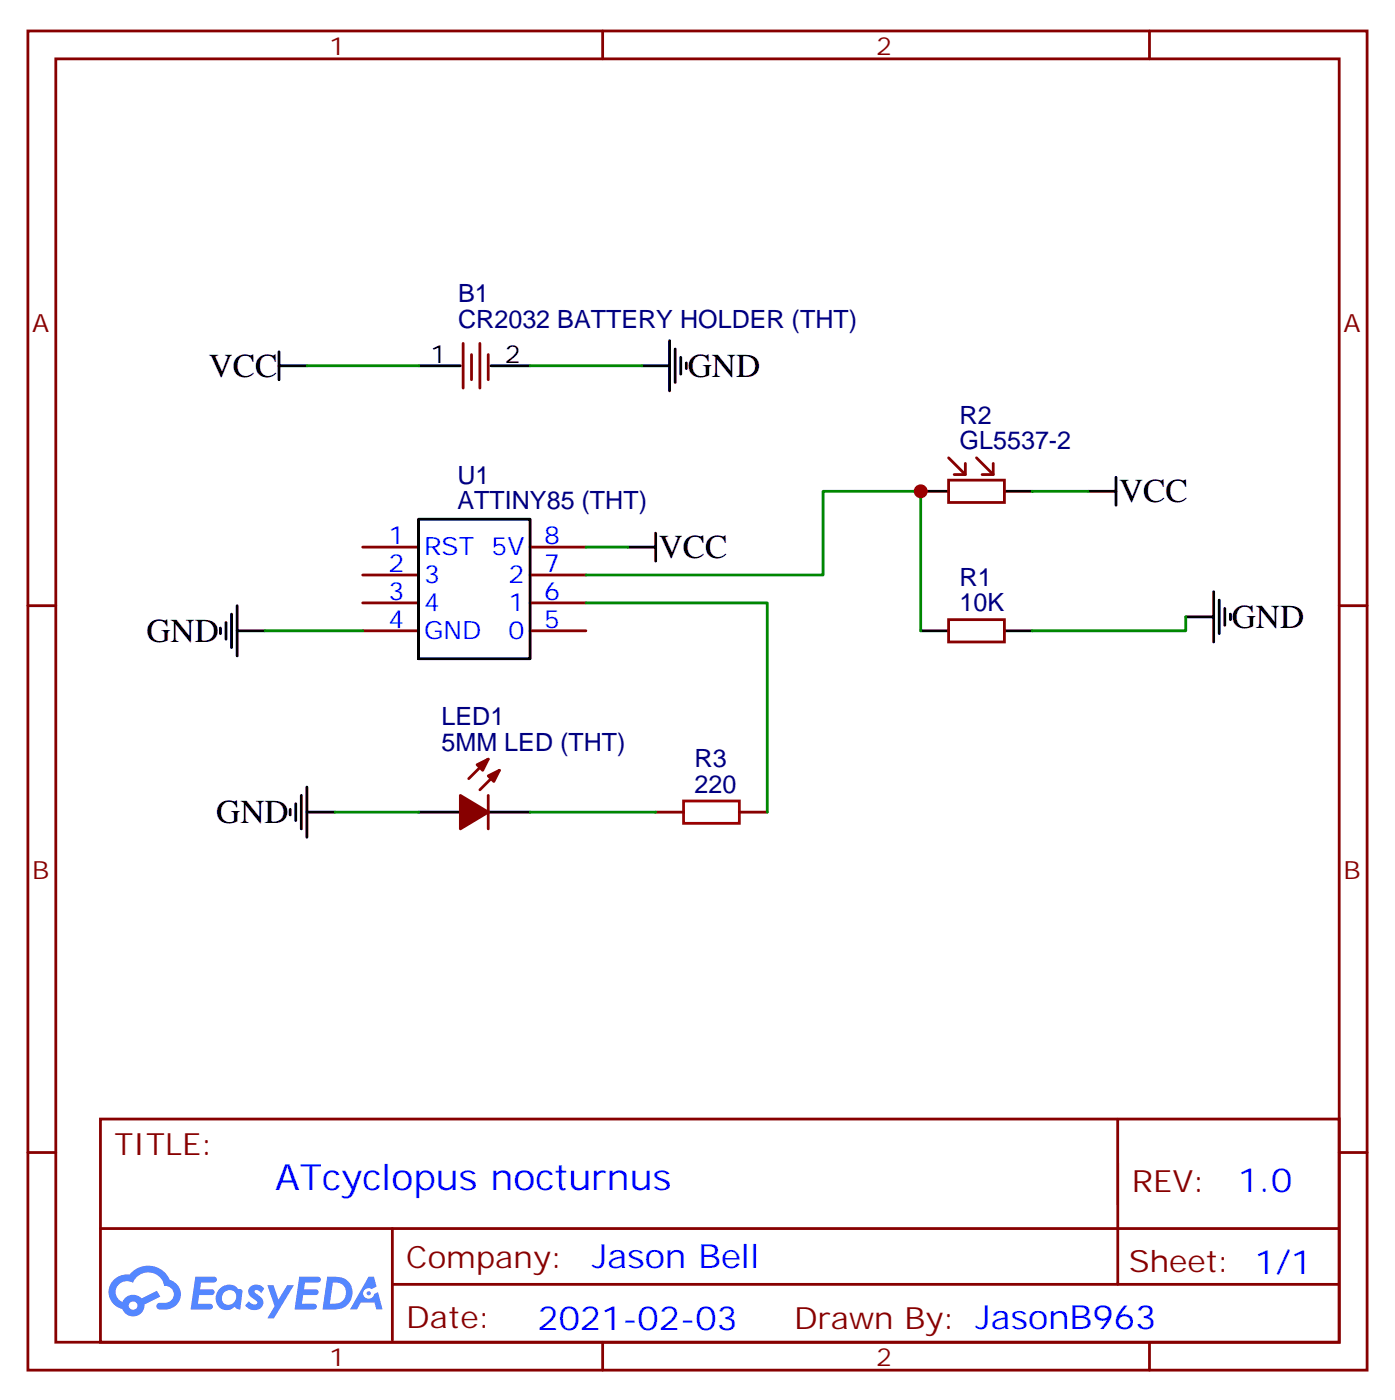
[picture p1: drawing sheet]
<svg xmlns="http://www.w3.org/2000/svg" width="176mm" height="177mm" viewBox="0 0 176 177" stroke-linecap="round" stroke-linejoin="round" font-family="sans-serif">
<g fill="none" stroke="#870000" stroke-width=".35">
<path d="M3.5 3.9h169.4v169.3h-169.4zM7.1 7.4h162.2v162.3h-162.2zM76.2 3.9v3.5M145.3 3.9v3.5M3.5 76.6h3.6M169.3 76.6h3.6M3.5 145.7h3.6M12.7 141.5h156.6v28.2h-156.6zM12.7 155.3h156.5M49.6 155.3v14.2M141.3 141.5v20.9M169.3 145.7h3.6"/>
<path d="M49.6 162.4h119.6M76.2 169.7v3.5M145.3 169.7v3.5"/>
</g>
<g fill="#5487ff">
<path d="M31.7 162.7a1.22 1.22 0 0 1 1.7 .2l-.4 .6-.4-.4-.4 .1v.2a2.96 2.96 0 0 1 1.1 1.1 1.14 1.14 0 0 1-.7 1.1 1.14 1.14 0 0 1-1.2-.2l-.4-.3 .5-.6a.66 .66 0 0 0 1 .3v-.2a2.71 2.71 0 0 1-1.1-1.1 .78 .78 0 0 1 .3-.8z"/>
<path d="M24.7 161.4h1.5a1.22 1.22 0 0 1 1.2 .2 .37 .37 0 0 1-.4 .6h-1.6l-.1 .8h1.5a.37 .37 0 0 1 .3 .4 .37 .37 0 0 1-.3 .4h-1.6l-.2 1.1h.8a1.15 1.15 0 0 1 1.1 .1 .36 .36 0 0 1-.3 .6h-2.5z"/>
<path d="M37.8 161.4h1.6a1.23 1.23 0 0 1 1.1 .2 .37 .37 0 0 1-.3 .6h-1.6l-.2 .8h1.6a.37 .37 0 0 1 .3 .4 .37 .37 0 0 1-.4 .4h-1.6l-.1 1.1h.7a1.15 1.15 0 0 1 1.1 .1 .36 .36 0 0 1-.3 .6h-2.5z"/>
<path d="M46.6 161.4h.7l.3 1.3-.6 .3a.69 .69 0 0 0-1 .3 .69 .69 0 0 0 .4 .9 .69 .69 0 0 0 .9-.6l.5-.2 .6 2.2h-.8l-.3-.9h-1.7l-.5 .9h-.8z"/>
<path d="M33.8 162.5h.8l.6 1.8 1.1-1.8h.9l-2.6 4.2h-.8l.9-1.5z"/>
<path d="M41.4 161.4l-.6 4.2a5.9 5.9 0 0 0 2.7-.3 2.09 2.09 0 0 0 1-2.5 2.09 2.09 0 0 0-2.4-1.4zM42.1 162.2a1.36 1.36 0 0 1 1.7 1.2 1.36 1.36 0 0 1-1.4 1.4l-.7 .1z"/>
<path d="M27.7 163.1a1.5 1.5 0 0 0-.3 1.8 1.5 1.5 0 0 0 1.8 .7l.4-.3 .4 .2 .4 .1 .3-2.3-.2-.3h-.1a.53 .53 0 0 1-.6-.3 1.63 1.63 0 0 0-2.1 .4zM28.3 163.4a.89 .89 0 0 1 1.4 0 .89 .89 0 0 1-.2 1.4 .89 .89 0 0 1-1.3-.1 .89 .89 0 0 1 .1-1.3z"/>
<path d="M14.4 161.8a2.18 2.18 0 0 0 1.1 3.7 1.44 1.44 0 0 0 1.6 .9 1.44 1.44 0 0 0 1.2-1.4l2-1.1-.5-.7-1.9 1a1.47 1.47 0 0 0-2.4 .4 1.39 1.39 0 0 1-.7-1.9 1.39 1.39 0 0 1 2-.5 2.08 2.08 0 0 1 2.2-1.3 2.08 2.08 0 0 1 1.8 1.7 1.07 1.07 0 0 1 1.2 1 1.07 1.07 0 0 1-1 1.1h-.7a.43 .43 0 0 0-.5 .4 .43 .43 0 0 0 .4 .5 2.17 2.17 0 0 0 2.7-1.9 1.93 1.93 0 0 0-1.4-1.9 2.98 2.98 0 0 0-5.1-.6h-.3a2.38 2.38 0 0 0-1.7 .6zM16.3 165.1a.55 .55 0 0 1 1.1 0 .55 .55 0 0 1-1.1 0z"/>
<circle cx="46.6" cy="163.5" r=".26"/>
</g>
<g fill="none" stroke="#870000" stroke-width=".35">
<path d="M58.6 43.4v5.7M59.6 44.8v3.2M60.7 43.4v5.7M61.7 44.8v3.2M119.9 57.9l2.2 2.1M122.1 58.6v1.4h-1.5M123.5 57.9l2.1 2.1M125.6 58.6v1.4h-1.4M45.9 69.2h7M45.9 72.7h7M45.9 76.2h7M45.9 79.8h7"/>
<path d="M67 69.2h7.1M67 72.7h7.1M67 76.2h7.1M67 79.8h7.1M119.9 78.4h7.1v2.8h-7.1zM119.9 60.7h7.1v2.8h-7.1zM61.7 96l-2.4 2.5M63.1 97.4l-2.4 2.5M61.7 100.6v4.2M82.9 102.7h3.5M93.5 102.7h3.5"/>
</g>
<g fill="none" stroke="#000" stroke-width=".35">
<path d="M35.3 46.2h3.5M35.3 44.5v3.5M52.9 46.2h5.3M62.1 46.2h4.9M81.1 46.2h3.6M84.7 43.1v6.3M85.4 44.1v4.3M86.1 45.2v2.1M86.8 45.9v.7M27.9 79.4v.7M28.6 78.7v2.1M29.3 77.6v4.3"/>
<path d="M30 79.8h3.5M30 76.6v6.3M52.9 79.8v3.5h14.1v-17.6h-14.1v17.6M79.4 69.2h3.5M82.9 67.4v3.5M116.4 79.8h3.5M116.4 62.1h3.5M127 79.8h3.5M127 62.1h3.5M137.6 62.1h3.5M141.1 60.4v3.5M149.9 78h3.6"/>
<path d="M153.5 74.8v6.4M154.2 75.9v4.2M154.9 76.9v2.2M155.6 77.6v.8M38.8 99.5v6.4M36.7 102.3v.7M37.4 101.6v2.2M38.1 100.6v4.2M38.8 102.7h3.5M52.9 102.7h5.3M61.7 102.7h5.3"/>
</g>
<g fill="#870000" stroke="#870000" stroke-width=".35">
<path d="M58.2 100.6l3.5 2.1-3.5 2.1z"/>
<path d="M61.7 98.1l1.4-.7-.7 1.4z"/>
<path d="M60.3 96.7l1.4-.7-.7 1.4z"/>
</g>
<path d="M86.4 101.3h7.1v2.8h-7.1z" fill="none" stroke="#a10000" stroke-width=".35"/>
<path d="M38.8 46.2h14.1M67 46.2h14.1M33.5 79.8h12.4M74.1 76.2h22.9v26.5M74.1 72.7h30v-10.6h12.3v17.7M74.1 69.2h5.3M130.5 62.1h7.1M149.9 78v1.8h-19.4M42.3 102.7h10.6M67 102.7h15.9" fill="none" stroke="#008700" stroke-width=".35"/>
<circle cx="116.4" cy="62.1" r=".88" fill="#c00"/>
<text font-size="4.6" fill="#00f" x="34.8" y="150.5">ATcyclopus nocturnus</text>
<g font-size="4.2">
<text x="26.4" y="47.7">VCC</text>
<text x="87" y="47.7">GND</text>
<text x="141.5" y="63.5">VCC</text>
<text x="83.3" y="70.6">VCC</text>
<text x="18.5" y="81.2">GND</text>
<text x="155.8" y="79.4">GND</text>
<text x="27.3" y="104.1">GND</text>
</g>
<g font-size="4.2" fill="#00f">
<text x="156.5" y="150.8">1.0</text>
<text x="74.9" y="160.3">Jason Bell</text>
<text x="68" y="168.1">2021-02-03</text>
</g>
<g font-size="3.9" fill="#800">
<text x="14.5" y="146.1">TITLE:</text>
<text x="143.1" y="150.8">REV:</text>
<text x="51.4" y="160.3">Company:</text>
<text x="142.7" y="160.9">Sheet: 1/1</text>
<text x="51.4" y="168">Date:</text>
<text x="100.4" y="168">Drawn By: JasonB963</text>
</g>
<g font-size="3.2" fill="#800">
<text x="41.6" y="6.9">1</text>
<text x="110.8" y="6.9">2</text>
<text x="4.1" y="42">A</text>
<text x="169.9" y="42">A</text>
<text x="4.1" y="111.2">B</text>
<text x="169.9" y="111.2">B</text>
<text x="41.6" y="172.7">1</text>
<text x="110.8" y="172.7">2</text>
</g>
<g font-size="3.2" fill="#000080">
<text x="57.9" y="41.4">CR2032 BATTERY HOLDER (THT)</text>
<text x="57.9" y="38.2">B1</text>
<text x="121.3" y="53.6">R2</text>
<text x="121.3" y="56.8">GL5537-2</text>
<text x="57.8" y="64.4">ATTINY85 (THT)</text>
<text x="57.8" y="61.2">U1</text>
<text x="121.3" y="77.3">10K</text>
<text x="121.3" y="74.1">R1</text>
<text x="55.8" y="94.9">5MM LED (THT)</text>
<text x="55.8" y="91.7">LED1</text>
<text x="87.8" y="100.2">220</text>
<text x="87.8" y="97">R3</text>
</g>
<g font-size="3.2">
<text x="54.4" y="45.9">1</text>
<text x="63.9" y="45.9">2</text>
</g>
<g font-size="3.2" fill="#00f">
<text x="49.1" y="68.8">1</text>
<text x="53.6" y="70.2">RST 5V</text>
<text x="68.8" y="68.8">8</text>
<text x="49.1" y="72.4">2</text>
<text x="49.1" y="75.9">3</text>
<text x="53.6" y="73.8">3</text>
<text x="53.6" y="77.3">4</text>
<text x="64.3" y="73.8">2</text>
<text x="64.3" y="77.3">1</text>
<text x="68.8" y="72.4">7</text>
<text x="68.8" y="75.9">6</text>
<text x="49.1" y="79.4">4</text>
<text x="53.6" y="80.8">GND</text>
<text x="64.3" y="80.8">0</text>
<text x="68.8" y="79.4">5</text>
</g>
</svg>
